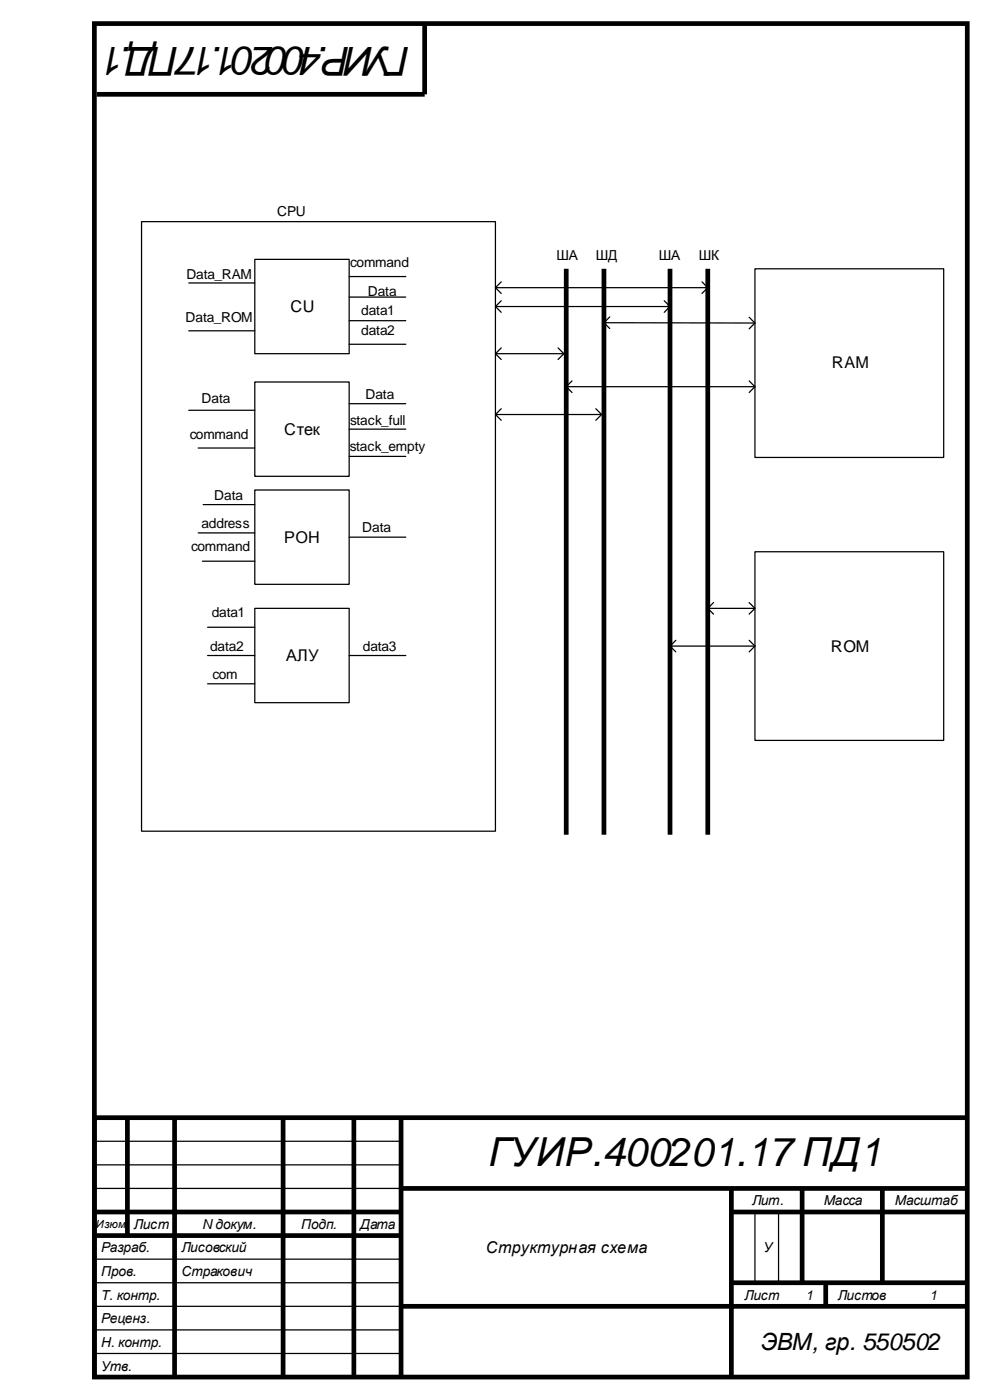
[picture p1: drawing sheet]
<svg xmlns="http://www.w3.org/2000/svg" width="210mm" height="297mm" viewBox="0 0 210 297" stroke-linecap="round" stroke-linejoin="round" font-family="sans-serif">
<g fill="none" stroke="#000" stroke-width="1" stroke-linecap="butt">
<path d="M20 5h185v287h-185zM90 5v15h-69.5M120 57v120zM128 57v120zM142 57v120zM150 57v120zM27 237v25M37 237v55M60 237v55M75 237v55M85 237v55M205 237h-185v55"/>
<path d="M20 257h65M85 252h120M155 252v40M155 257h50M170 252v20M187 252v20M20 262h65M85 277h120M155 272h50M175 272v5"/>
</g>
<path d="M20 242h65M20 247h65M20 252h65M160 257v15M165 257v15M20 272h65M20 277h65M20 267h65M20 282h65M20 287h65" fill="none" stroke="#000" stroke-width=".26"/>
<path d="M160 57h40v40h-40z" fill-rule="evenodd" fill="#fff"/>
<path d="M160 57h40v40h-40z" fill="none" stroke="#000" stroke-width=".26"/>
<path d="M160 117h40v40h-40z" fill-rule="evenodd" fill="#fff"/>
<path d="M128 68.4l32 .1M129.2 67.2l-1.2 1.2 1.2 1.3M158.8 67.3l1.2 1.2-1.2 1.2M160 117h40v40h-40zM142 137h18M143.2 135.8l-1.2 1.2 1.2 1.2M150 129h10M151.2 127.8l-1.2 1.2 1.2 1.2M158.8 135.8l1.2 1.2-1.2 1.2M158.8 127.8l1.2 1.2-1.2 1.2" fill="none" stroke="#000" stroke-width=".26"/>
<path d="M30 47h75v129.3h-75z" fill-rule="evenodd" fill="#fff"/>
<g fill="none" stroke="#000" stroke-width=".26">
<path d="M30 47h75v129.3h-75zM106.2 59.8l-1.2 1.2 1.2 1.2M148.8 59.8l1.2 1.2-1.2 1.2M105 61h45M105 65h37M105 75h14.5M106.2 63.8l-1.2 1.2 1.2 1.2M106.2 73.8l-1.2 1.2 1.2 1.2M118.3 73.8l1.2 1.2-1.2 1.2M140.8 63.8l1.2 1.2-1.2 1.2M105 87.9h22.5M106.2 86.7l-1.2 1.2 1.2 1.2"/>
<path d="M126.3 86.7l1.2 1.2-1.2 1.2"/>
</g>
<path d="M54 55h20v20h-20z" fill-rule="evenodd" fill="#fff"/>
<path d="M54 55h20v20h-20z" fill="none" stroke="#000" stroke-width=".26"/>
<path d="M54 81h20v20h-20z" fill-rule="evenodd" fill="#fff"/>
<path d="M54 81h20v20h-20z" fill="none" stroke="#000" stroke-width=".26"/>
<path d="M54 129h20v20h-20z" fill-rule="evenodd" fill="#fff"/>
<path d="M54 129h20v20h-20z" fill="none" stroke="#000" stroke-width=".26"/>
<path d="M54 103.9h20v20h-20z" fill-rule="evenodd" fill="#fff"/>
<g fill="none" stroke="#000" stroke-width=".26">
<path d="M74 58.6h12M40 60h14M40 70.1h14M74 63h12M74 68h12M74 73h12M40 87h14M42 95h12M74 85.6h12M74 91h12M74 96.8h12M120 82h40"/>
<path d="M121.2 80.8l-1.2 1.2 1.2 1.2M158.8 80.8l1.2 1.2-1.2 1.2M42 113h12M42.9 119h11.1M43.1 107h10.9M54 103.9h20v20h-20zM74 113.9h12M44 133h10M44 139h10M74 139h12M44 145h10"/>
</g>
<g font-size="8.5">
<text x="86.9" y="10" transform="rotate(-180 86.9 10)">ГУИР.400201.17ПД.1</text>
<text x="103.5" y="247.3">ГУИР.400201.17ПД1</text>
</g>
<text font-size="5" x="161.2" y="286.2">ЭВМ, гр. 550502</text>
<g font-size="3.4">
<text x="61.5" y="66.1">CU</text>
<text x="176.3" y="78.1">RAM</text>
<text x="60.2" y="92.1">Стек</text>
<text x="66.5" y="105.3" transform="rotate(90 66.5 105.3)">Address</text>
<text x="60.3" y="115.1">РОН</text>
<text x="60.6" y="140.2">АЛУ</text>
<text x="176.1" y="138.2">ROM</text>
<text x="102.9" y="265.7">Структурная схема</text>
</g>
<g font-size="2.9">
<text x="58.7" y="45.7">CPU</text>
<text x="39.5" y="59.1">Data_RAM</text>
<text x="74.2" y="56.7">command</text>
<text x="117.9" y="55.1">ША</text>
<text x="126.3" y="55.1">ШД</text>
<text x="139.6" y="55.1">ША</text>
<text x="148.1" y="55.1">ШК</text>
<text x="78" y="62.7">Data</text>
<text x="39.3" y="68.2">Data_ROM</text>
<text x="76.6" y="66.7">data1</text>
<text x="76.6" y="71.1">data2</text>
<text x="42.7" y="85.4">Data</text>
<text x="77.5" y="84.5">Data</text>
<text x="40.2" y="93.1">command</text>
<text x="74.2" y="95.7">stack_empty</text>
<text x="74.2" y="90.2">stack_full</text>
<text x="45.4" y="105.9">Data</text>
<text x="42.7" y="111.9">address</text>
<text x="76.8" y="112.8">Data</text>
<text x="40.5" y="116.8">command</text>
<text x="44.9" y="130.8">data1</text>
<text x="44.5" y="138">data2</text>
<text x="76.9" y="138">data3</text>
<text x="45" y="144">com</text>
<text x="159.4" y="255.6">Лит.</text>
<text x="174.6" y="255.6">Масса</text>
<text x="189.6" y="255.6">Масштаб</text>
<text x="28.4" y="260.6">Лист</text>
<text x="42.8" y="260.6">N докум.</text>
<text x="63.8" y="260.6">Подп.</text>
<text x="76.4" y="260.6">Дата</text>
<text x="21.4" y="265.6">Разраб.</text>
<text x="38.5" y="265.6">Лисовский</text>
<text x="161.8" y="265.6">У</text>
<text x="21.4" y="270.6">Пров.</text>
<text x="21.4" y="275.6">Т. контр.</text>
<text x="38.5" y="270.6">Стракович</text>
<text x="157.8" y="275.6">Лист</text>
<text x="170.7" y="275.6">1</text>
<text x="177.6" y="275.6">Листов</text>
<text x="197" y="275.6">1</text>
<text x="21.4" y="280.6">Реценз.</text>
<text x="21.4" y="285.6">Н. контр.</text>
<text x="21.4" y="290.6">Утв.</text>
</g>
<text font-size="2.4" x="20.3" y="260.5">Изюм</text>
</svg>
